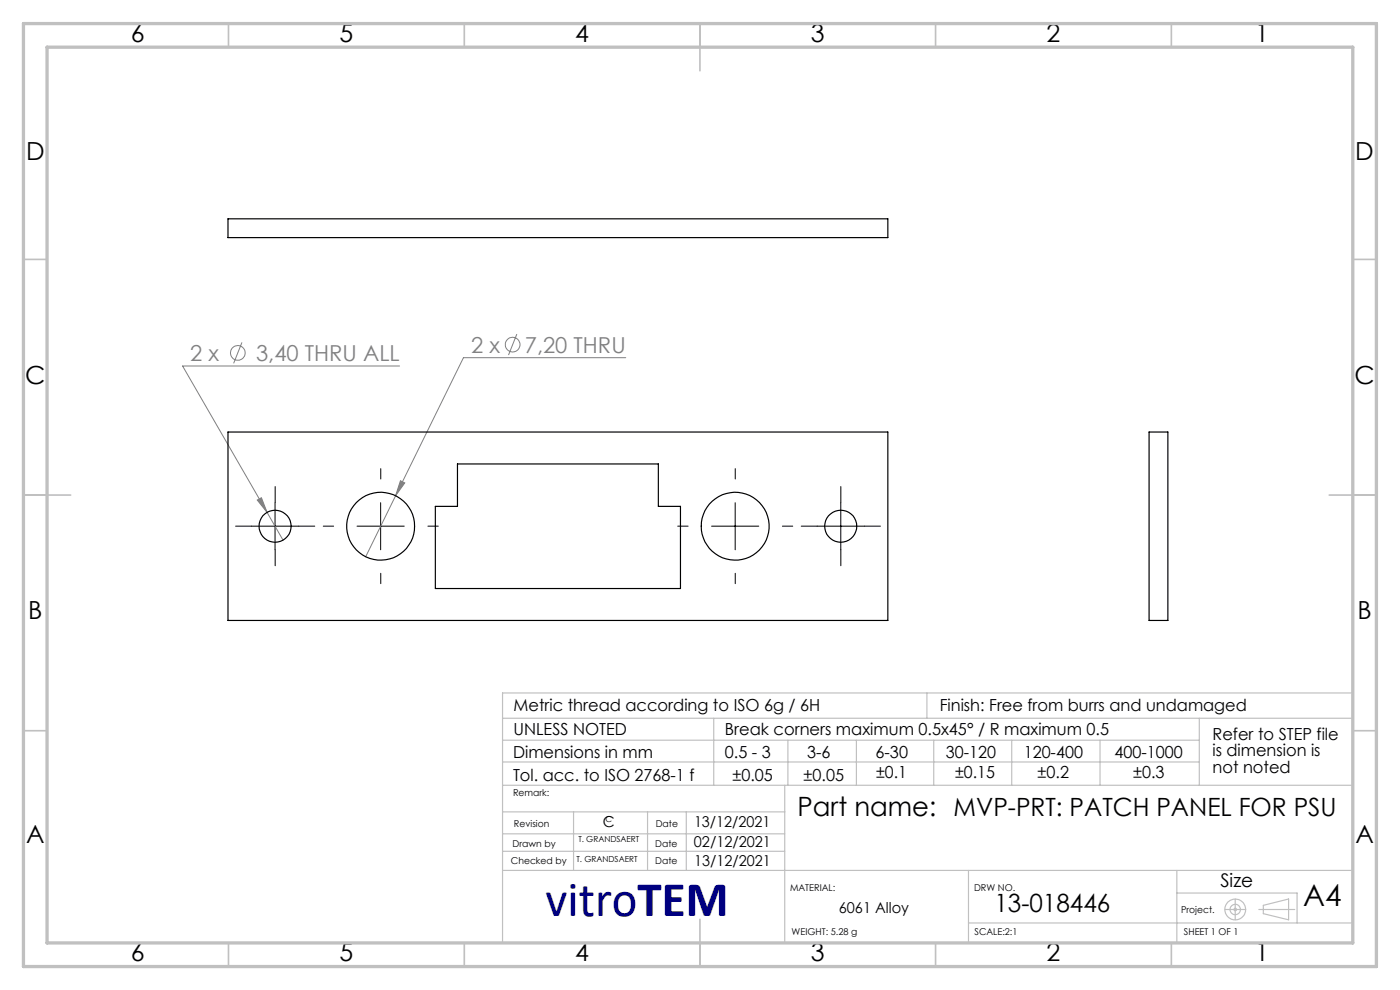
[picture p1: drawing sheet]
<svg xmlns="http://www.w3.org/2000/svg" width="297mm" height="210mm" viewBox="0 0 297 210" stroke-linecap="round" stroke-linejoin="round" font-family="sans-serif">
<g fill="none" stroke="#808080" stroke-width=".21">
<path d="M51.3 72.6l-1.7 4.5M84.8 77.6h-46.1l21.3 37M109.6 70.9l-1.7 4.4M132.8 75.9h-34.5l-20.7 42.2M54.6 106.1l.9-.5 1.2 3.1zM84.9 102l1 .4-2 2.8z"/>
<circle cx="50.4" cy="74.9" r="1.56"/>
<circle cx="108.8" cy="73.1" r="1.56"/>
</g>
<g fill="none" stroke="#c0c0c0" stroke-width=".25">
<path d="M106.6 152.4h180.1M106.7 157h147.7M151.4 152.4v14.2M167.1 157v9.6M181.7 157v9.6M196.6 147v5.4M198.1 157v9.6M214.6 157v9.6M233.4 157v9.6M254.4 152.4v14.2M286.7 147h-180.1v52.7M106.6 166.6h180.1"/>
<path d="M106.6 161.6h147.8M106.6 176.9h59.9M106.6 172.2h59.9M121.7 172.2v12.4M137.4 172.2v12.4M145.6 172.2v12.3M166.5 166.6v33.2M106.6 180.6h59.9M106.6 184.6h180.1M205.5 195.8h81.2M205.5 184.6v15.2M249.7 184.6v15.2"/>
<path d="M249.7 189.4h25.5v6.4M259.9 192.9h4.4M262 190.7v4.4M267.1 192.9h7.6M268 192l5.4-1.3v4.4l-5.4-1.3z"/>
<circle cx="262" cy="192.9" r=".27"/>
<circle cx="262" cy="192.9" r="2.21"/>
<circle cx="262" cy="192.9" r="1.11"/>
</g>
<g fill="none" stroke="#000" stroke-width=".21" stroke-dasharray="15.2 1.3 1.3 1.3">
<path d="M53.4 111.6h-3.4M58.4 106.6v-3.4M58.4 116.6v3.4M63.4 111.6h3.4M70.8 111.6h-2.2M80.8 101.6v-2.2M90.8 111.6h2.2M146 111.6h-2.2M156 101.6v-2.2M166 111.6h2.2M173.4 111.6h-3.4M178.4 106.6v-3.4"/>
<path d="M178.4 116.6v3.4M183.4 111.6h3.4M80.8 121.6v2.2M156 121.6v2.2"/>
</g>
<path d="M53.4 111.6h10M58.3 106.6v10M75.7 111.6h10.1M80.8 106.6v10M151 111.6h10M156 106.6v10M173.4 111.6h10M178.4 106.6v10" fill="none" stroke="#000" stroke-width=".21"/>
<g fill="none" stroke="#c0c0c0" stroke-width=".35">
<path d="M48.5 5v5M98.5 5v5M148.5 5v10M198.5 5v5M248.5 5v5M5 55h5M287 55h5M5 105h10M282 105h10M5 155h5M287 155h5M148.5 195v10"/>
<path d="M48.5 200v5M98.5 200v5M198.5 200v5M248.5 200v5"/>
</g>
<path d="M5 5h287v200h-287zM10 10h277v190h-277z" fill="none" stroke="#c0c0c0" stroke-width=".7"/>
<path d="M54.6 106.1l2.1 2.6-1.2-3.1zM84.9 102l-1 3.2 2-2.8z" fill="#808080"/>
<g fill="none" stroke="#000" stroke-width=".25">
<path d="M48.4 46.4h139.9v4h-139.9zM48.4 91.6h139.9v40h-139.9zM97 98.4h42.7v9h4.7v17.4h-52v-17.4h4.6zM243.8 91.6h4v40h-4z"/>
<circle cx="58.4" cy="111.6" r="3.4"/>
<circle cx="80.7" cy="111.6" r="7.2"/>
<circle cx="156" cy="111.6" r="7.2"/>
<circle cx="178.4" cy="111.6" r="3.4"/>
</g>
<text font-size="10.6" fill="#000080" x="115.8" y="194.4">vitroTEM</text>
<text font-size="6.3" x="276.5" y="192.2">A4</text>
<text font-size="5.6" x="169.2" y="173.1">Part name: MVP-PRT: PATCH PANEL FOR PSU</text>
<g font-size="5.3">
<text x="27.8" y="8.9">6</text>
<text x="72" y="8.9">5</text>
<text x="122" y="8.9">4</text>
<text x="172" y="8.9">3</text>
<text x="222" y="8.9">2</text>
<text x="266.3" y="8.9">1</text>
<text x="5.5" y="33.9">D</text>
<text x="287.5" y="33.9">D</text>
<text x="5.3" y="81.4">C</text>
<text x="287.3" y="81.4">C</text>
<text x="6" y="131.4">B</text>
<text x="288" y="131.4">B</text>
<text x="5.5" y="178.9">A</text>
<text x="287.5" y="178.9">A</text>
<text x="211" y="193.5">13-018446</text>
<text x="27.8" y="203.9">6</text>
<text x="72" y="203.9">5</text>
<text x="122" y="203.9">4</text>
<text x="172" y="203.9">3</text>
<text x="222" y="203.9">2</text>
<text x="266.3" y="203.9">1</text>
</g>
<g font-size="4.7" fill="#808080">
<text x="40.3" y="76.6">2 x</text>
<text x="54.3" y="76.6">3,40 THRU ALL</text>
<text x="99.9" y="74.8">2 x</text>
<text x="111.3" y="74.8">7,20 THRU</text>
</g>
<text font-size="4" x="258.9" y="188.1">Size</text>
<g font-size="3.5">
<text x="108.9" y="156">UNLESS NOTED</text>
<text x="108.9" y="150.8">Metric thread according to ISO 6g / 6H</text>
<text x="153.8" y="156">Break corners maximum 0.5x45° / R maximum 0.5</text>
<text x="199.3" y="150.8">Finish: Free from burrs and undamaged</text>
<text x="108.8" y="160.7">Dimensions in mm</text>
<text x="153.8" y="160.7">0.5 - 3</text>
<text x="171.2" y="160.7">3-6</text>
<text x="185.7" y="160.7">6-30</text>
<text x="200.6" y="160.7">30-120</text>
<text x="217.2" y="160.7">120-400</text>
<text x="236.5" y="160.7">400-1000</text>
<text x="257.2" y="156.9">Refer to STEP file</text>
<text x="257.2" y="160.4">is dimension is</text>
<text x="108.8" y="165.6">Tol. acc. to ISO 2768-1 f</text>
<text x="155.4" y="165.6">±0.05</text>
<text x="170.5" y="165.6">±0.05</text>
<text x="185.9" y="165">±0.1</text>
<text x="202.6" y="165">±0.15</text>
<text x="220.1" y="165">±0.2</text>
<text x="240.4" y="165">±0.3</text>
<text x="257.2" y="163.9">not noted</text>
</g>
<g font-size="3.2">
<text x="127.9" y="175.5">C</text>
<text x="147.2" y="179.7">02/12/2021</text>
<text x="147.2" y="175.5">13/12/2021</text>
<text x="147.3" y="183.7">13/12/2021</text>
<text x="178" y="193.6">6061 Alloy</text>
</g>
<g font-size="2">
<text x="108.8" y="168.9">Remark:</text>
<text x="108.7" y="179.6">Drawn by</text>
<text x="109" y="175.5">Revision</text>
<text x="139" y="179.6">Date</text>
<text x="139.1" y="175.5">Date</text>
<text x="108.4" y="183.2">Checked by</text>
<text x="139" y="183.2">Date</text>
<text x="167.6" y="189">MATERIAL:</text>
<text x="206.6" y="189">DRW NO.</text>
<text x="250.6" y="193.6">Project.</text>
<text x="167.9" y="198.4">WEIGHT: 5.28 g</text>
<text x="206.8" y="198.4">SCALE:2:1</text>
<text x="251.2" y="198.4">SHEET 1 OF 1</text>
</g>
<g font-size="1.8">
<text x="122.7" y="178.6">T. GRANDSAERT</text>
<text x="128.5" y="174.4">C</text>
<text x="122.3" y="182.8">T. GRANDSAERT</text>
</g>
</svg>
